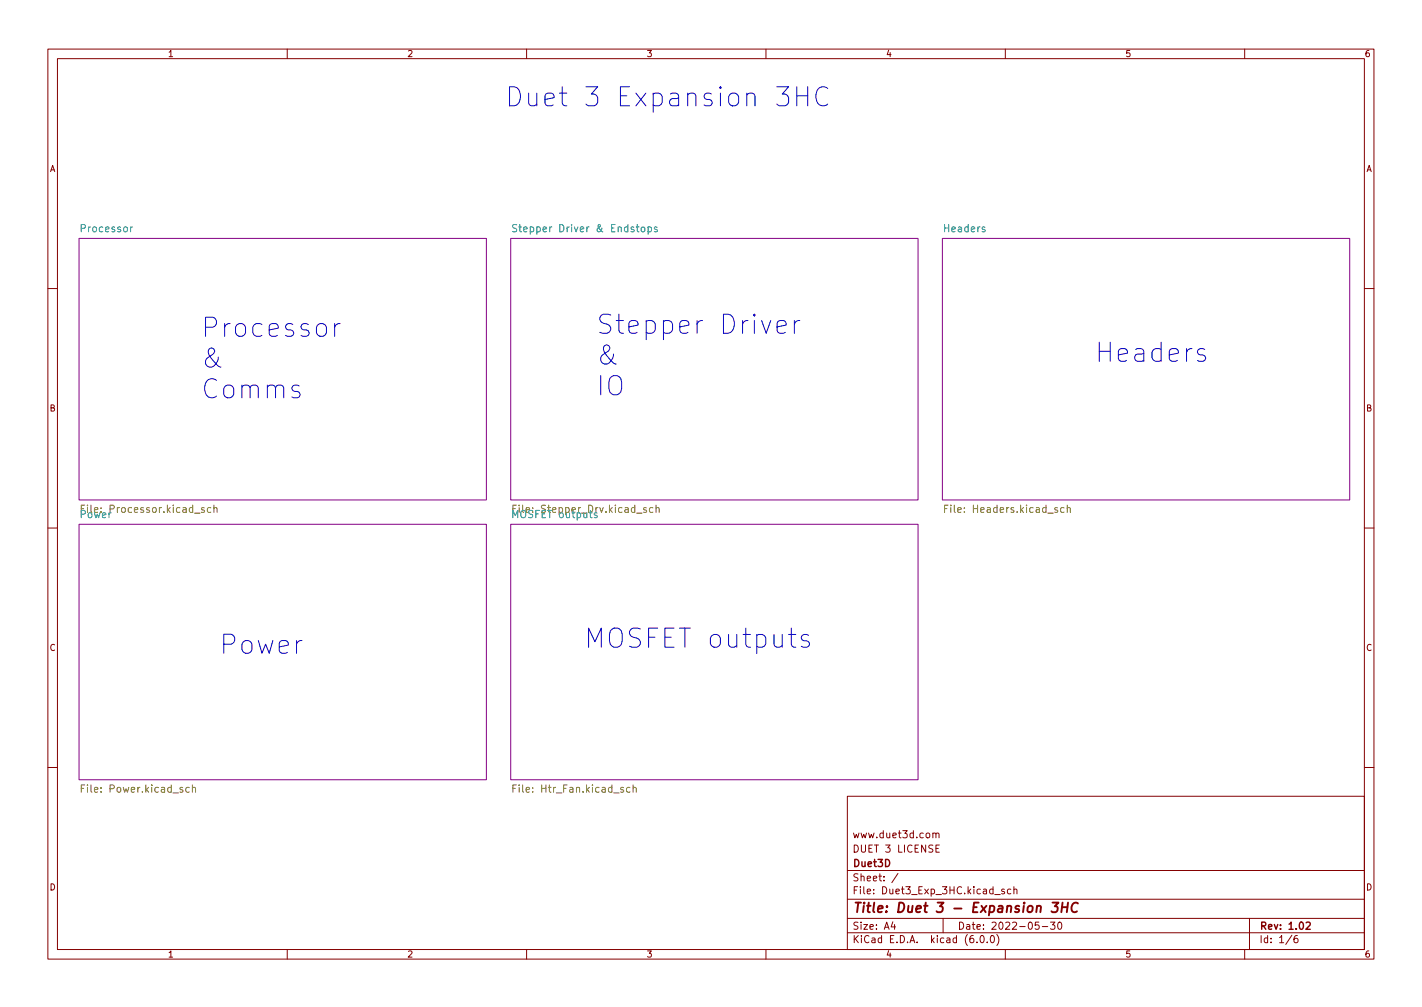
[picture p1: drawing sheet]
<svg xmlns="http://www.w3.org/2000/svg" width="297mm" height="210mm" viewBox="0 0 297 210" stroke-linecap="round" stroke-linejoin="round" font-family="sans-serif">
<g fill="none" stroke="#840000" stroke-width=".21">
<path d="M10 10.2h277v190.1h-277zM12 12.2h273v186.1h-273zM60 10.2v2M110 10.2v2M160 10.2v2M210 10.2v2M260 10.2v2M10 60.2h2M285 60.2h2M10 110.2h2M285 110.2h2M10 160.2h2"/>
<path d="M177 166.3h108v32h-108zM194.9 174.1l.2-.2 .3 .1 .1 .9M194.9 173.9v1M195.5 174.1l.2-.2 .4 .1v.9M195.5 177.1h.5M196.2 176.4h-.7v1.5h.7M285 160.2h2M60 198.3v2M110 198.3v2M160 198.3v2M177 194.8h108M177 191.8h108"/>
<path d="M177 187.8h108M177 181.8h108M186.5 192.5l-.4 1h1M186.9 193v1M187.6 182.4l-1.3 1.9M197 191.8v3M204.1 196.7v.1M204.9 195.4l.2-.1a.8 .8 0 0 1 .5 .8 .8 .8 0 0 1-.5 .7 1 1 0 0 1-.2-1.4zM206.2 196.7v.1M207.1 195.4l.1-.1a.8 .8 0 0 1 .5 .8 .8 .8 0 0 1-.5 .7 1 1 0 0 1-.1-1.4zM207.8 186.8h1.1M208.2 195.1a1.72 1.72 0 0 1 0 2.3"/>
<path d="M209.8 185.7l-.4-.1-.2 .2 .1 .3 .5 .1v.4h-.6M210 198.3v2M211.1 185.7l-.4-.1-.3 .3 .2 .7h.5M211.8 185.8l.2-.2 .4 .1v.9M211.8 185.1v1.5M217 192.5h-.7l-.1 .7 .2-.1 .5 .1 .2 .2-.1 .5-.2 .1-.6-.1M217.7 193.5h1.2M219.4 192.5h1l-.5 .6 .4 .1v.7l-.2 .1-.7-.1M221.1 192.7l.2-.2a.8 .8 0 0 1 .5 .8 .8 .8 0 0 1-.5 .7l-.2-.1-.2-.4zM260 198.3v2M261 191.8v6.5M269.9 195.3l-1.3 1.9"/>
<path d="M271 195.3l-.4 .1a1.01 1.01 0 0 0 0 1.4l.5-.1 .1-.5-.3-.3h-.3l-.3 .3"/>
</g>
<path d="M272.8 192.7l.6-.2 .3 .5-.9 1h.9" fill="none" stroke="#840000" stroke-width=".3"/>
<path d="M219.9 188.5h1.2l-.8 .7 .6 .2-.1 .9-.3 .2h-.6l-.3-.2M221.8 189.4h1.2M222 188.5l-.3 2M223.1 188.5l-.3 2M225.2 188.7a.88 .88 0 0 0-1-.1 .88 .88 0 0 0-.4 1 .69 .69 0 0 0 .3 .8 .69 .69 0 0 0 .9-.1" fill="none" stroke="#840000" stroke-width=".4"/>
<g fill="#fff" stroke="#fff" stroke-width=".21">
<path d="M106.7 49.8h85.1v54.6h-85.1z"/>
<path d="M196.8 49.8h85.1v54.6h-85.1z"/>
<path d="M106.7 109.5h85.1v53.3h-85.1z"/>
<path d="M16.5 49.8h85.1v54.6h-85.1z"/>
<path d="M16.5 109.5h85.1v53.3h-85.1z"/>
</g>
<path d="M16.5 49.8h85.1v54.6h-85.1zM106.7 49.8h85.1v54.6h-85.1zM196.8 49.8h85.1v54.6h-85.1zM16.5 109.5h85.1v53.3h-85.1zM106.7 109.5h85.1v53.3h-85.1z" fill="none" stroke="#840084" stroke-width=".21"/>
<path d="M27.7 47.4l-.4 .3M107.9 47l-.5-.1-.3 .3 .1 .3 .7 .3v.5l-.3 .1-.5-.1M134 47.5l.2-.1 .4 .1 .1 .6-.1 .2-.4 .1-.2-.1zM135.4 47.5l.4-.1 .3 .3-.2 .6h-.5M135.4 47.4v1.5M137.3 47.5l-.4-.1-.2 .2v.2l.6 .2v.3h-.6" fill="none" stroke="#008484" stroke-width=".21"/>
<g fill="none" stroke="#848400" stroke-width=".21">
<path d="M17.7 105.5h-.7v1.5M44 106h-.4l-.3 .3 .2 .6h.5M44.7 106.1l.2-.1h.4v1M44.7 105.5v1.5M107.9 105.5h-.8v1.5M136.4 106h-.5l-.2 .3 .1 .6h.6M137 106.1l.3-.1h.3l.1 1M137 105.5v1.5M197.3 106.2h.5M198 105.5h-.7v1.5M222.3 106h-.5l-.3 .3 .2 .6h.6M222.9 106.1l.2-.1h.4l.1 1"/>
<path d="M222.9 105.5v1.5M17 164.6h.5M17.7 163.9h-.7v1.5M39.5 164.5l-.4-.1-.3 .3 .2 .6h.5M40.2 164.5l.2-.1 .4 .1v.9M40.2 163.9v1.5M107.1 164.6h.5M107.9 163.9h-.8v1.5M131.6 164.5l-.4-.1-.3 .3 .1 .6h.6M132.2 164.5l.3-.1 .3 .1 .1 .9M132.2 163.9v1.5"/>
</g>
<path d="M162.3 18.1h2.4l-1.3 1.5a1.08 1.08 0 0 1 1.3 .8v.9l-.3 .6-.4 .2h-1.2l-.5-.4M166.4 18.1v4M168.7 18.1v4M172.9 18.5a1.49 1.49 0 0 0-1.7-.2 1.49 1.49 0 0 0-.8 1.5 1.69 1.69 0 0 0 .5 1.8 1.69 1.69 0 0 0 1.8 .3l.2-.2M166.4 20h2.3M69.9 67.6v2.6M71 67.6a1.02 1.02 0 0 0-1.1 .7M162.3 68.3l1.9-.4-.2-.8-.3-.2h-.8l-.4 .2-.2 .4v1.5l.2 .4 .4 .2h.8l.3-.2M165.9 66.9v2.7M167.1 66.9a1.02 1.02 0 0 0-1.2 .8M251.7 73l-.4-.2h-.6l-.4 .2-.2 .4 .2 .5 1.4 .4 .1 .4-.1 .6-.4 .1h-.8l-.4-.1M168.9 132.7l-.4-.2h-.5l-.4 .2-.2 .3 .2 .6 1.3 .4 .2 .4-.2 .5-.4 .2h-.7l-.4-.2" fill="none" stroke="#0000c2" stroke-width=".21"/>
<g font-size="5.6" fill="#0000c2">
<text x="105.4" y="22.3">Duet 3 Expansion 3HC</text>
<text x="41.9" y="70.4">Processor</text>
<text x="124.5" y="69.8">Stepper Driver</text>
<text x="41.9" y="76.8">&amp;</text>
<text x="124.5" y="76.2">&amp;</text>
<text x="228.6" y="75.6">Headers</text>
<text x="41.9" y="83.3">Comms</text>
<text x="124.5" y="82.6">IO</text>
<text x="45.7" y="136.6">Power</text>
<text x="121.9" y="135.3">MOSFET outputs</text>
</g>
<text font-size="2.8" fill="#840000" x="178" y="190.6">Title: Duet 3 - Expansion 3HC</text>
<g font-size="2.1" fill="#008484">
<text x="17" y="48.5">Processor</text>
<text x="108.7" y="48.5">Stepper Driver &amp; Endstops</text>
<text x="197.3" y="48.5">Headers</text>
<text x="108.2" y="107.1">File: Stepper_Drv.kicad_sch</text>
<text x="16.8" y="108.2">Power</text>
<text x="107.3" y="108.2">MOSFET outputs</text>
</g>
<g font-size="2.1" fill="#848400">
<text x="18.1" y="107.1">File: Processor.kicad_sch</text>
<text x="198.4" y="107.1">File: Headers.kicad_sch</text>
<text x="17.8" y="165.5">File: Power.kicad_sch</text>
<text x="108.1" y="165.5">File: Htr_Fan.kicad_sch</text>
</g>
<g font-size="2.1" fill="#840000">
<text x="178" y="178">DUET 3 LICENSE</text>
<text x="178" y="175">www.duet3d.com</text>
<text x="178" y="184">Sheet: /</text>
<text x="178" y="181">Duet3D</text>
<text x="178" y="186.7">File: Duet3_Exp_3HC.kicad_sch</text>
<text x="178" y="196.9">KiCad E.D.A. kicad (6.0.0)</text>
<text x="178" y="194.1">Size: A4</text>
<text x="200" y="194.1">Date: 2022-05-30</text>
<text x="263" y="194.1">Rev: 1.02</text>
<text x="263" y="196.9">Id: 1/6</text>
</g>
<g font-size="1.8" fill="#840000">
<text x="35" y="11.9">1</text>
<text x="85" y="11.9">2</text>
<text x="135" y="11.9">3</text>
<text x="185" y="11.9">4</text>
<text x="235" y="11.9">5</text>
<text x="285" y="11.9">6</text>
<text x="10.3" y="35.9">A</text>
<text x="285.3" y="35.9">A</text>
<text x="10.3" y="85.9">B</text>
<text x="285.3" y="85.9">B</text>
<text x="10.3" y="135.9">C</text>
<text x="285.3" y="135.9">C</text>
<text x="10.3" y="185.9">D</text>
<text x="285.3" y="185.9">D</text>
<text x="35" y="199.9">1</text>
<text x="85" y="199.9">2</text>
<text x="135" y="199.9">3</text>
<text x="185" y="199.9">4</text>
<text x="235" y="199.9">5</text>
<text x="285" y="199.9">6</text>
</g>
</svg>
